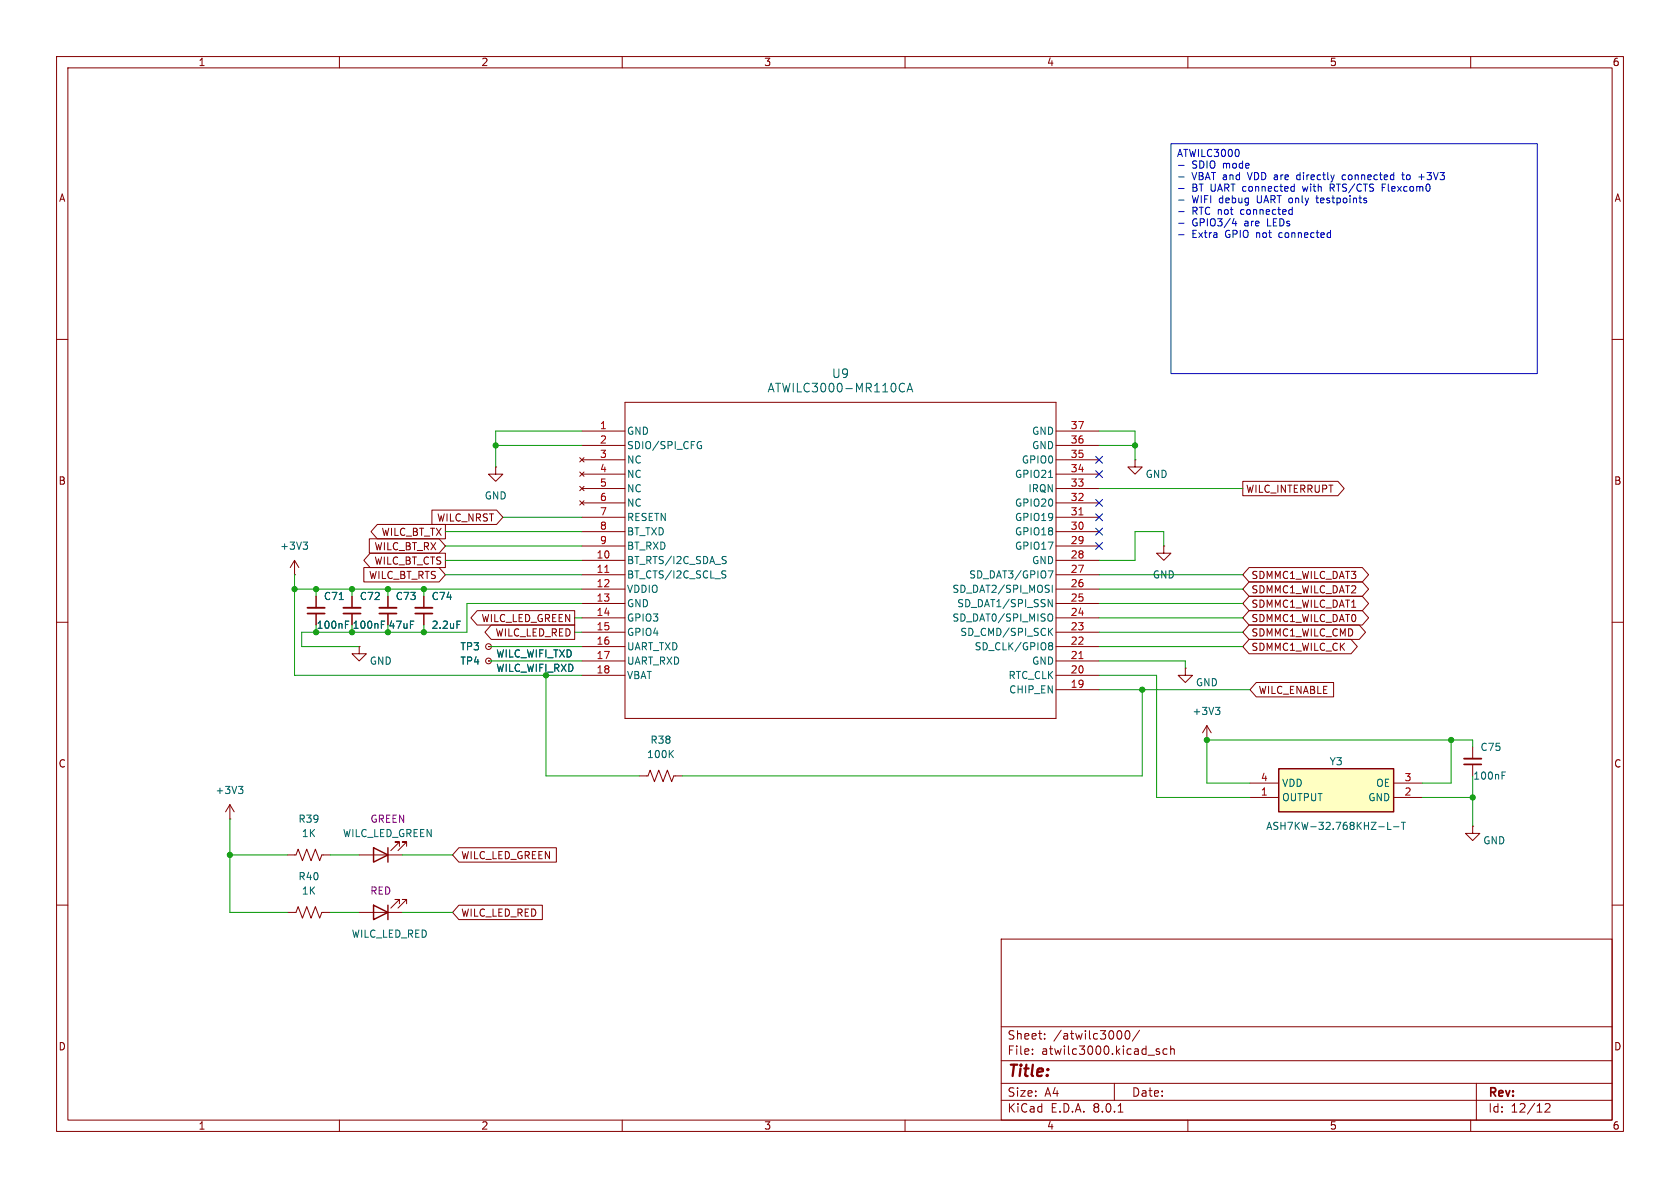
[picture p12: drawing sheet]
(kicad_sch
 (version 20231120)
 (generator "eeschema")
 (generator_version "8.0")
 (paper "A4")
 (lib_symbols
  (symbol "Connector:TestPoint_Small"
   (pin_numbers hide)
   (pin_names
    (offset 0.762) hide) (exclude_from_sim no) (in_bom yes) (on_board yes)
   (property "Reference" "TP" (at 0 3.81 0) (effects (font (size 1.27 1.27))))
   (property "Value" "TestPoint_Small" (at 0 2.032 0) (effects (font (size 1.27 1.27))))
   (property "Footprint" "" (at 5.08 0 0) (effects (font (size 1.27 1.27)) (hide yes)))
   (property "Datasheet" "~" (at 5.08 0 0) (effects (font (size 1.27 1.27)) (hide yes)))
   (property "Description" "test point" (at 0 0 0) (effects (font (size 1.27 1.27)) (hide yes)))
   (symbol "TestPoint_Small_0_1"
    (circle (center 0 0) (radius 0.508) (stroke (width 0) (type default)) (fill (type none))))
   (symbol "TestPoint_Small_1_1"
    (pin passive line (at 0 0 90) (length 0) (name "1" (effects (font (size 1.27 1.27)))) (number "1" (effects (font (size 1.27 1.27)))))))
  (symbol "Device:C_Small"
   (pin_numbers hide)
   (pin_names
    (offset 0.254) hide) (exclude_from_sim no) (in_bom yes) (on_board yes)
   (property "Reference" "C" (at 0.254 1.778 0) (effects (font (size 1.27 1.27)) (justify left)))
   (property "Value" "C_Small" (at 0.254 -2.032 0) (effects (font (size 1.27 1.27)) (justify left)))
   (property "Footprint" "" (at 0 0 0) (effects (font (size 1.27 1.27)) (hide yes)))
   (property "Datasheet" "~" (at 0 0 0) (effects (font (size 1.27 1.27)) (hide yes)))
   (property "Description" "Unpolarized capacitor, small symbol" (at 0 0 0) (effects (font (size 1.27 1.27)) (hide yes)))
   (symbol "C_Small_0_1"
    (polyline (pts (xy -1.524 -0.508) (xy 1.524 -0.508)) (stroke (width 0.3302) (type default)) (fill (type none)))
    (polyline (pts (xy -1.524 0.508) (xy 1.524 0.508)) (stroke (width 0.3048) (type default)) (fill (type none))))
   (symbol "C_Small_1_1"
    (pin passive line (at 0 2.54 270) (length 2.032) (name "~" (effects (font (size 1.27 1.27)))) (number "1" (effects (font (size 1.27 1.27)))))
    (pin passive line (at 0 -2.54 90) (length 2.032) (name "~" (effects (font (size 1.27 1.27)))) (number "2" (effects (font (size 1.27 1.27)))))))
  (symbol "Device:LED"
   (pin_numbers hide)
   (pin_names
    (offset 1.016) hide) (exclude_from_sim no) (in_bom yes) (on_board yes)
   (property "Reference" "D" (at 0 2.54 0) (effects (font (size 1.27 1.27))))
   (property "Value" "LED" (at 0 -2.54 0) (effects (font (size 1.27 1.27))))
   (property "Footprint" "" (at 0 0 0) (effects (font (size 1.27 1.27)) (hide yes)))
   (property "Datasheet" "~" (at 0 0 0) (effects (font (size 1.27 1.27)) (hide yes)))
   (property "Description" "Light emitting diode" (at 0 0 0) (effects (font (size 1.27 1.27)) (hide yes)))
   (symbol "LED_0_1"
    (polyline (pts (xy -1.27 -1.27) (xy -1.27 1.27)) (stroke (width 0.254) (type default)) (fill (type none)))
    (polyline (pts (xy -1.27 0) (xy 1.27 0)) (stroke (width 0) (type default)) (fill (type none)))
    (polyline (pts (xy 1.27 -1.27) (xy 1.27 1.27) (xy -1.27 0) (xy 1.27 -1.27)) (stroke (width 0.254) (type default)) (fill (type none)))
    (polyline (pts (xy -3.048 -0.762) (xy -4.572 -2.286) (xy -3.81 -2.286) (xy -4.572 -2.286) (xy -4.572 -1.524)) (stroke (width 0) (type default)) (fill (type none)))
    (polyline (pts (xy -1.778 -0.762) (xy -3.302 -2.286) (xy -2.54 -2.286) (xy -3.302 -2.286) (xy -3.302 -1.524)) (stroke (width 0) (type default)) (fill (type none))))
   (symbol "LED_1_1"
    (pin passive line (at -3.81 0 0) (length 2.54) (name "K" (effects (font (size 1.27 1.27)))) (number "1" (effects (font (size 1.27 1.27)))))
    (pin passive line (at 3.81 0 180) (length 2.54) (name "A" (effects (font (size 1.27 1.27)))) (number "2" (effects (font (size 1.27 1.27)))))))
  (symbol "Device:R_US"
   (pin_numbers hide)
   (pin_names
    (offset 0)) (exclude_from_sim no) (in_bom yes) (on_board yes)
   (property "Reference" "R" (at 2.54 0 90) (effects (font (size 1.27 1.27))))
   (property "Value" "R_US" (at -2.54 0 90) (effects (font (size 1.27 1.27))))
   (property "Footprint" "" (at 1.016 -0.254 90) (effects (font (size 1.27 1.27)) (hide yes)))
   (property "Datasheet" "~" (at 0 0 0) (effects (font (size 1.27 1.27)) (hide yes)))
   (property "Description" "Resistor, US symbol" (at 0 0 0) (effects (font (size 1.27 1.27)) (hide yes)))
   (symbol "R_US_0_1"
    (polyline (pts (xy 0 -2.286) (xy 0 -2.54)) (stroke (width 0) (type default)) (fill (type none)))
    (polyline (pts (xy 0 2.286) (xy 0 2.54)) (stroke (width 0) (type default)) (fill (type none)))
    (polyline (pts (xy 0 -0.762) (xy 1.016 -1.143) (xy 0 -1.524) (xy -1.016 -1.905) (xy 0 -2.286)) (stroke (width 0) (type default)) (fill (type none)))
    (polyline (pts (xy 0 0.762) (xy 1.016 0.381) (xy 0 0) (xy -1.016 -0.381) (xy 0 -0.762)) (stroke (width 0) (type default)) (fill (type none)))
    (polyline (pts (xy 0 2.286) (xy 1.016 1.905) (xy 0 1.524) (xy -1.016 1.143) (xy 0 0.762)) (stroke (width 0) (type default)) (fill (type none))))
   (symbol "R_US_1_1"
    (pin passive line (at 0 3.81 270) (length 1.27) (name "~" (effects (font (size 1.27 1.27)))) (number "1" (effects (font (size 1.27 1.27)))))
    (pin passive line (at 0 -3.81 90) (length 1.27) (name "~" (effects (font (size 1.27 1.27)))) (number "2" (effects (font (size 1.27 1.27)))))))
  (symbol "GhazanCustom:ASH7KW-32.768KHZ-L-T" (exclude_from_sim no) (in_bom yes) (on_board yes)
   (property "Reference" "Y" (at 26.67 7.62 0) (effects (font (size 1.27 1.27)) (justify left top)))
   (property "Value" "ASH7KW-32.768KHZ-L-T" (at 26.67 5.08 0) (effects (font (size 1.27 1.27)) (justify left top)))
   (property "Footprint" "ASH7KW32768kHzLT" (at 26.67 -94.92 0) (effects (font (size 1.27 1.27)) (justify left top) (hide yes)))
   (property "Datasheet" "https://abracon.com/Oscillators/ASH7KW.pdf" (at 26.67 -194.92 0) (effects (font (size 1.27 1.27)) (justify left top) (hide yes)))
   (property "Description" "32.768 kHz XO (Standard) CMOS Oscillator 1.2V ~ 5.5V Enable/Disable 4-SMD, No Lead" (at 0 0 0) (effects (font (size 1.27 1.27)) (hide yes)))
   (property "Height" "1" (at 26.67 -394.92 0) (effects (font (size 1.27 1.27)) (justify left top) (hide yes)))
   (property "Mouser Part Number" "815-ASH7KW-32.7-L-T" (at 26.67 -494.92 0) (effects (font (size 1.27 1.27)) (justify left top) (hide yes)))
   (property "Mouser Price/Stock" "https://www.mouser.co.uk/ProductDetail/ABRACON/ASH7KW-32.768KHZ-L-T?qs=e%252B%2FO%2F8SVGoJoiTOjzOjFmg%3D%3D" (at 26.67 -594.92 0) (effects (font (size 1.27 1.27)) (justify left top) (hide yes)))
   (property "Manufacturer_Name" "ABRACON" (at 26.67 -694.92 0) (effects (font (size 1.27 1.27)) (justify left top) (hide yes)))
   (property "Manufacturer_Part_Number" "ASH7KW-32.768KHZ-L-T" (at 26.67 -794.92 0) (effects (font (size 1.27 1.27)) (justify left top) (hide yes)))
   (symbol "ASH7KW-32.768KHZ-L-T_1_1"
    (rectangle (start 5.08 2.54) (end 25.4 -5.08) (stroke (width 0.254) (type default)) (fill (type background)))
    (pin passive line (at 0 -2.54 0) (length 5.08) (name "OUTPUT" (effects (font (size 1.27 1.27)))) (number "1" (effects (font (size 1.27 1.27)))))
    (pin passive line (at 30.48 -2.54 180) (length 5.08) (name "GND" (effects (font (size 1.27 1.27)))) (number "2" (effects (font (size 1.27 1.27)))))
    (pin passive line (at 30.48 0 180) (length 5.08) (name "OE" (effects (font (size 1.27 1.27)))) (number "3" (effects (font (size 1.27 1.27)))))
    (pin passive line (at 0 0 0) (length 5.08) (name "VDD" (effects (font (size 1.27 1.27)))) (number "4" (effects (font (size 1.27 1.27)))))))
  (symbol "GhazanCustom:ATWILC3000-MR110CA"
   (pin_names
    (offset 0.254)) (exclude_from_sim no) (in_bom yes) (on_board yes)
   (property "Reference" "U" (at 45.72 10.16 0) (effects (font (size 1.524 1.524))))
   (property "Value" "ATWILC3000-MR110CA" (at 45.72 7.62 0) (effects (font (size 1.524 1.524))))
   (property "Footprint" "GhazanCustom:ATWILC3000-MR110CA_MCH" (at 0 0 0) (effects (font (size 1.27 1.27)
    (italic yes)) (hide yes)))
   (property "Datasheet" "ATWILC3000-MR110CA" (at 0 0 0) (effects (font (size 1.27 1.27)
    (italic yes)) (hide yes)))
   (property "Description" "" (at 0 0 0) (effects (font (size 1.27 1.27)) (hide yes)))
   (symbol "ATWILC3000-MR110CA_0_1"
    (polyline (pts (xy 7.62 -50.8) (xy 83.82 -50.8)) (stroke (width 0.127) (type default)) (fill (type none)))
    (polyline (pts (xy 7.62 5.08) (xy 7.62 -50.8)) (stroke (width 0.127) (type default)) (fill (type none)))
    (polyline (pts (xy 83.82 -50.8) (xy 83.82 5.08)) (stroke (width 0.127) (type default)) (fill (type none)))
    (polyline (pts (xy 83.82 5.08) (xy 7.62 5.08)) (stroke (width 0.127) (type default)) (fill (type none)))
    (pin power_in line (at 0 0 0) (length 7.62) (name "GND" (effects (font (size 1.27 1.27)))) (number "1" (effects (font (size 1.27 1.27)))))
    (pin bidirectional line (at 0 -22.86 0) (length 7.62) (name "BT_RTS/I2C_SDA_S" (effects (font (size 1.27 1.27)))) (number "10" (effects (font (size 1.27 1.27)))))
    (pin bidirectional line (at 0 -25.4 0) (length 7.62) (name "BT_CTS/I2C_SCL_S" (effects (font (size 1.27 1.27)))) (number "11" (effects (font (size 1.27 1.27)))))
    (pin power_in line (at 0 -27.94 0) (length 7.62) (name "VDDIO" (effects (font (size 1.27 1.27)))) (number "12" (effects (font (size 1.27 1.27)))))
    (pin power_in line (at 0 -30.48 0) (length 7.62) (name "GND" (effects (font (size 1.27 1.27)))) (number "13" (effects (font (size 1.27 1.27)))))
    (pin bidirectional line (at 0 -33.02 0) (length 7.62) (name "GPIO3" (effects (font (size 1.27 1.27)))) (number "14" (effects (font (size 1.27 1.27)))))
    (pin bidirectional line (at 0 -35.56 0) (length 7.62) (name "GPIO4" (effects (font (size 1.27 1.27)))) (number "15" (effects (font (size 1.27 1.27)))))
    (pin bidirectional line (at 0 -38.1 0) (length 7.62) (name "UART_TXD" (effects (font (size 1.27 1.27)))) (number "16" (effects (font (size 1.27 1.27)))))
    (pin bidirectional line (at 0 -40.64 0) (length 7.62) (name "UART_RXD" (effects (font (size 1.27 1.27)))) (number "17" (effects (font (size 1.27 1.27)))))
    (pin power_in line (at 0 -43.18 0) (length 7.62) (name "VBAT" (effects (font (size 1.27 1.27)))) (number "18" (effects (font (size 1.27 1.27)))))
    (pin input line (at 91.44 -45.72 180) (length 7.62) (name "CHIP_EN" (effects (font (size 1.27 1.27)))) (number "19" (effects (font (size 1.27 1.27)))))
    (pin input line (at 0 -2.54 0) (length 7.62) (name "SDIO/SPI_CFG" (effects (font (size 1.27 1.27)))) (number "2" (effects (font (size 1.27 1.27)))))
    (pin input line (at 91.44 -43.18 180) (length 7.62) (name "RTC_CLK" (effects (font (size 1.27 1.27)))) (number "20" (effects (font (size 1.27 1.27)))))
    (pin power_in line (at 91.44 -40.64 180) (length 7.62) (name "GND" (effects (font (size 1.27 1.27)))) (number "21" (effects (font (size 1.27 1.27)))))
    (pin bidirectional line (at 91.44 -38.1 180) (length 7.62) (name "SD_CLK/GPIO8" (effects (font (size 1.27 1.27)))) (number "22" (effects (font (size 1.27 1.27)))))
    (pin bidirectional line (at 91.44 -35.56 180) (length 7.62) (name "SD_CMD/SPI_SCK" (effects (font (size 1.27 1.27)))) (number "23" (effects (font (size 1.27 1.27)))))
    (pin bidirectional line (at 91.44 -33.02 180) (length 7.62) (name "SD_DAT0/SPI_MISO" (effects (font (size 1.27 1.27)))) (number "24" (effects (font (size 1.27 1.27)))))
    (pin bidirectional line (at 91.44 -30.48 180) (length 7.62) (name "SD_DAT1/SPI_SSN" (effects (font (size 1.27 1.27)))) (number "25" (effects (font (size 1.27 1.27)))))
    (pin bidirectional line (at 91.44 -27.94 180) (length 7.62) (name "SD_DAT2/SPI_MOSI" (effects (font (size 1.27 1.27)))) (number "26" (effects (font (size 1.27 1.27)))))
    (pin bidirectional line (at 91.44 -25.4 180) (length 7.62) (name "SD_DAT3/GPIO7" (effects (font (size 1.27 1.27)))) (number "27" (effects (font (size 1.27 1.27)))))
    (pin power_in line (at 91.44 -22.86 180) (length 7.62) (name "GND" (effects (font (size 1.27 1.27)))) (number "28" (effects (font (size 1.27 1.27)))))
    (pin bidirectional line (at 91.44 -20.32 180) (length 7.62) (name "GPIO17" (effects (font (size 1.27 1.27)))) (number "29" (effects (font (size 1.27 1.27)))))
    (pin no_connect line (at 0 -5.08 0) (length 7.62) (name "NC" (effects (font (size 1.27 1.27)))) (number "3" (effects (font (size 1.27 1.27)))))
    (pin bidirectional line (at 91.44 -17.78 180) (length 7.62) (name "GPIO18" (effects (font (size 1.27 1.27)))) (number "30" (effects (font (size 1.27 1.27)))))
    (pin bidirectional line (at 91.44 -15.24 180) (length 7.62) (name "GPIO19" (effects (font (size 1.27 1.27)))) (number "31" (effects (font (size 1.27 1.27)))))
    (pin bidirectional line (at 91.44 -12.7 180) (length 7.62) (name "GPIO20" (effects (font (size 1.27 1.27)))) (number "32" (effects (font (size 1.27 1.27)))))
    (pin output line (at 91.44 -10.16 180) (length 7.62) (name "IRQN" (effects (font (size 1.27 1.27)))) (number "33" (effects (font (size 1.27 1.27)))))
    (pin bidirectional line (at 91.44 -7.62 180) (length 7.62) (name "GPIO21" (effects (font (size 1.27 1.27)))) (number "34" (effects (font (size 1.27 1.27)))))
    (pin bidirectional line (at 91.44 -5.08 180) (length 7.62) (name "GPIO0" (effects (font (size 1.27 1.27)))) (number "35" (effects (font (size 1.27 1.27)))))
    (pin power_in line (at 91.44 -2.54 180) (length 7.62) (name "GND" (effects (font (size 1.27 1.27)))) (number "36" (effects (font (size 1.27 1.27)))))
    (pin power_in line (at 91.44 0 180) (length 7.62) (name "GND" (effects (font (size 1.27 1.27)))) (number "37" (effects (font (size 1.27 1.27)))))
    (pin no_connect line (at 0 -7.62 0) (length 7.62) (name "NC" (effects (font (size 1.27 1.27)))) (number "4" (effects (font (size 1.27 1.27)))))
    (pin no_connect line (at 0 -10.16 0) (length 7.62) (name "NC" (effects (font (size 1.27 1.27)))) (number "5" (effects (font (size 1.27 1.27)))))
    (pin no_connect line (at 0 -12.7 0) (length 7.62) (name "NC" (effects (font (size 1.27 1.27)))) (number "6" (effects (font (size 1.27 1.27)))))
    (pin input line (at 0 -15.24 0) (length 7.62) (name "RESETN" (effects (font (size 1.27 1.27)))) (number "7" (effects (font (size 1.27 1.27)))))
    (pin bidirectional line (at 0 -17.78 0) (length 7.62) (name "BT_TXD" (effects (font (size 1.27 1.27)))) (number "8" (effects (font (size 1.27 1.27)))))
    (pin bidirectional line (at 0 -20.32 0) (length 7.62) (name "BT_RXD" (effects (font (size 1.27 1.27)))) (number "9" (effects (font (size 1.27 1.27)))))))
  (symbol "power:+3V3"
   (power)
   (pin_numbers hide)
   (pin_names
    (offset 0) hide) (exclude_from_sim no) (in_bom yes) (on_board yes)
   (property "Reference" "#PWR" (at 0 -3.81 0) (effects (font (size 1.27 1.27)) (hide yes)))
   (property "Value" "+3V3" (at 0 3.556 0) (effects (font (size 1.27 1.27))))
   (property "Footprint" "" (at 0 0 0) (effects (font (size 1.27 1.27)) (hide yes)))
   (property "Datasheet" "" (at 0 0 0) (effects (font (size 1.27 1.27)) (hide yes)))
   (property "Description" "Power symbol creates a global label with name \"+3V3\"" (at 0 0 0) (effects (font (size 1.27 1.27)) (hide yes)))
   (symbol "+3V3_0_1"
    (polyline (pts (xy -0.762 1.27) (xy 0 2.54)) (stroke (width 0) (type default)) (fill (type none)))
    (polyline (pts (xy 0 0) (xy 0 2.54)) (stroke (width 0) (type default)) (fill (type none)))
    (polyline (pts (xy 0 2.54) (xy 0.762 1.27)) (stroke (width 0) (type default)) (fill (type none))))
   (symbol "+3V3_1_1"
    (pin power_in line (at 0 0 90) (length 0) (name "~" (effects (font (size 1.27 1.27)))) (number "1" (effects (font (size 1.27 1.27)))))))
  (symbol "power:GND"
   (power)
   (pin_numbers hide)
   (pin_names
    (offset 0) hide) (exclude_from_sim no) (in_bom yes) (on_board yes)
   (property "Reference" "#PWR" (at 0 -6.35 0) (effects (font (size 1.27 1.27)) (hide yes)))
   (property "Value" "GND" (at 0 -3.81 0) (effects (font (size 1.27 1.27))))
   (property "Footprint" "" (at 0 0 0) (effects (font (size 1.27 1.27)) (hide yes)))
   (property "Datasheet" "" (at 0 0 0) (effects (font (size 1.27 1.27)) (hide yes)))
   (property "Description" "Power symbol creates a global label with name \"GND\" , ground" (at 0 0 0) (effects (font (size 1.27 1.27)) (hide yes)))
   (symbol "GND_0_1"
    (polyline (pts (xy 0 0) (xy 0 -1.27) (xy 1.27 -1.27) (xy 0 -2.54) (xy -1.27 -1.27) (xy 0 -1.27)) (stroke (width 0) (type default)) (fill (type none))))
   (symbol "GND_1_1"
    (pin power_in line (at 0 0 270) (length 0) (name "~" (effects (font (size 1.27 1.27)))) (number "1" (effects (font (size 1.27 1.27))))))))
 (junction
  (at 201.93 121.92)
  (diameter 0)
  (color 0 0 0 0))
 (junction
  (at 87.63 78.74)
  (diameter 0)
  (color 0 0 0 0))
 (junction
  (at 52.07 104.14)
  (diameter 0)
  (color 0 0 0 0))
 (junction
  (at 74.93 104.14)
  (diameter 0)
  (color 0 0 0 0))
 (junction
  (at 260.35 140.97)
  (diameter 0)
  (color 0 0 0 0))
 (junction
  (at 62.23 104.14)
  (diameter 0)
  (color 0 0 0 0))
 (junction
  (at 200.66 78.74)
  (diameter 0)
  (color 0 0 0 0))
 (junction
  (at 74.93 111.76)
  (diameter 0)
  (color 0 0 0 0))
 (junction
  (at 213.36 130.81)
  (diameter 0)
  (color 0 0 0 0))
 (junction
  (at 55.88 111.76)
  (diameter 0)
  (color 0 0 0 0))
 (junction
  (at 62.23 111.76)
  (diameter 0)
  (color 0 0 0 0))
 (junction
  (at 55.88 104.14)
  (diameter 0)
  (color 0 0 0 0))
 (junction
  (at 96.52 119.38)
  (diameter 0)
  (color 0 0 0 0))
 (junction
  (at 40.64 151.13)
  (diameter 0)
  (color 0 0 0 0))
 (junction
  (at 256.54 130.81)
  (diameter 0)
  (color 0 0 0 0))
 (junction
  (at 68.58 104.14)
  (diameter 0)
  (color 0 0 0 0))
 (junction
  (at 68.58 111.76)
  (diameter 0)
  (color 0 0 0 0))
 (no_connect
  (at 194.31 88.9))
 (no_connect
  (at 194.31 96.52))
 (no_connect
  (at 194.31 93.98))
 (no_connect
  (at 194.31 81.28))
 (no_connect
  (at 194.31 91.44))
 (no_connect
  (at 194.31 83.82))
 (wire
  (pts (xy 101.6 109.22) (xy 102.87 109.22))
  (stroke (width 0) (type default)))
 (wire
  (pts (xy 74.93 111.76) (xy 68.58 111.76))
  (stroke (width 0) (type default)))
 (wire
  (pts (xy 96.52 137.16) (xy 96.52 119.38))
  (stroke (width 0) (type default)))
 (wire
  (pts (xy 68.58 104.14) (xy 74.93 104.14))
  (stroke (width 0) (type default)))
 (wire
  (pts (xy 120.65 137.16) (xy 201.93 137.16))
  (stroke (width 0) (type default)))
 (wire
  (pts (xy 52.07 104.14) (xy 55.88 104.14))
  (stroke (width 0) (type default)))
 (wire
  (pts (xy 62.23 110.49) (xy 62.23 111.76))
  (stroke (width 0) (type default)))
 (wire
  (pts (xy 200.66 99.06) (xy 194.31 99.06))
  (stroke (width 0) (type default)))
 (wire
  (pts (xy 251.46 138.43) (xy 256.54 138.43))
  (stroke (width 0) (type default)))
 (wire
  (pts (xy 86.36 116.84) (xy 102.87 116.84))
  (stroke (width 0) (type default)))
 (wire
  (pts (xy 260.35 130.81) (xy 256.54 130.81))
  (stroke (width 0) (type default)))
 (wire
  (pts (xy 55.88 111.76) (xy 53.34 111.76))
  (stroke (width 0) (type default)))
 (wire
  (pts (xy 194.31 116.84) (xy 209.55 116.84))
  (stroke (width 0) (type default)))
 (wire
  (pts (xy 55.88 110.49) (xy 55.88 111.76))
  (stroke (width 0) (type default)))
 (wire
  (pts (xy 53.34 114.3) (xy 63.5 114.3))
  (stroke (width 0) (type default)))
 (wire
  (pts (xy 62.23 104.14) (xy 62.23 105.41))
  (stroke (width 0) (type default)))
 (wire
  (pts (xy 200.66 76.2) (xy 200.66 78.74))
  (stroke (width 0) (type default)))
 (wire
  (pts (xy 88.9 91.44) (xy 102.87 91.44))
  (stroke (width 0) (type default)))
 (wire
  (pts (xy 82.55 111.76) (xy 74.93 111.76))
  (stroke (width 0) (type default)))
 (wire
  (pts (xy 194.31 121.92) (xy 201.93 121.92))
  (stroke (width 0) (type default)))
 (wire
  (pts (xy 220.98 140.97) (xy 204.47 140.97))
  (stroke (width 0) (type default)))
 (wire
  (pts (xy 101.6 111.76) (xy 102.87 111.76))
  (stroke (width 0) (type default)))
 (wire
  (pts (xy 62.23 111.76) (xy 55.88 111.76))
  (stroke (width 0) (type default)))
 (wire
  (pts (xy 102.87 119.38) (xy 96.52 119.38))
  (stroke (width 0) (type default)))
 (wire
  (pts (xy 194.31 76.2) (xy 200.66 76.2))
  (stroke (width 0) (type default)))
 (wire
  (pts (xy 40.64 161.29) (xy 40.64 151.13))
  (stroke (width 0) (type default)))
 (wire
  (pts (xy 53.34 111.76) (xy 53.34 114.3))
  (stroke (width 0) (type default)))
 (wire
  (pts (xy 194.31 106.68) (xy 219.71 106.68))
  (stroke (width 0) (type default)))
 (wire
  (pts (xy 194.31 109.22) (xy 219.71 109.22))
  (stroke (width 0) (type default)))
 (wire
  (pts (xy 40.64 151.13) (xy 50.8 151.13))
  (stroke (width 0) (type default)))
 (wire
  (pts (xy 213.36 130.81) (xy 213.36 138.43))
  (stroke (width 0) (type default)))
 (wire
  (pts (xy 40.64 151.13) (xy 40.64 144.78))
  (stroke (width 0) (type default)))
 (wire
  (pts (xy 87.63 78.74) (xy 87.63 82.55))
  (stroke (width 0) (type default)))
 (wire
  (pts (xy 78.74 93.98) (xy 102.87 93.98))
  (stroke (width 0) (type default)))
 (wire
  (pts (xy 55.88 104.14) (xy 55.88 105.41))
  (stroke (width 0) (type default)))
 (wire
  (pts (xy 78.74 101.6) (xy 102.87 101.6))
  (stroke (width 0) (type default)))
 (wire
  (pts (xy 58.42 161.29) (xy 63.5 161.29))
  (stroke (width 0) (type default)))
 (wire
  (pts (xy 260.35 140.97) (xy 260.35 146.05))
  (stroke (width 0) (type default)))
 (wire
  (pts (xy 68.58 111.76) (xy 62.23 111.76))
  (stroke (width 0) (type default)))
 (wire
  (pts (xy 58.42 151.13) (xy 63.5 151.13))
  (stroke (width 0) (type default)))
 (wire
  (pts (xy 204.47 119.38) (xy 194.31 119.38))
  (stroke (width 0) (type default)))
 (wire
  (pts (xy 200.66 78.74) (xy 200.66 81.28))
  (stroke (width 0) (type default)))
 (wire
  (pts (xy 52.07 119.38) (xy 52.07 104.14))
  (stroke (width 0) (type default)))
 (wire
  (pts (xy 82.55 106.68) (xy 82.55 111.76))
  (stroke (width 0) (type default)))
 (wire
  (pts (xy 87.63 78.74) (xy 102.87 78.74))
  (stroke (width 0) (type default)))
 (wire
  (pts (xy 113.03 137.16) (xy 96.52 137.16))
  (stroke (width 0) (type default)))
 (wire
  (pts (xy 256.54 138.43) (xy 256.54 130.81))
  (stroke (width 0) (type default)))
 (wire
  (pts (xy 209.55 116.84) (xy 209.55 118.11))
  (stroke (width 0) (type default)))
 (wire
  (pts (xy 260.35 137.16) (xy 260.35 140.97))
  (stroke (width 0) (type default)))
 (wire
  (pts (xy 52.07 104.14) (xy 52.07 101.6))
  (stroke (width 0) (type default)))
 (wire
  (pts (xy 201.93 137.16) (xy 201.93 121.92))
  (stroke (width 0) (type default)))
 (wire
  (pts (xy 194.31 86.36) (xy 219.71 86.36))
  (stroke (width 0) (type default)))
 (wire
  (pts (xy 260.35 132.08) (xy 260.35 130.81))
  (stroke (width 0) (type default)))
 (wire
  (pts (xy 71.12 151.13) (xy 80.01 151.13))
  (stroke (width 0) (type default)))
 (wire
  (pts (xy 74.93 110.49) (xy 74.93 111.76))
  (stroke (width 0) (type default)))
 (wire
  (pts (xy 62.23 104.14) (xy 68.58 104.14))
  (stroke (width 0) (type default)))
 (wire
  (pts (xy 86.36 114.3) (xy 102.87 114.3))
  (stroke (width 0) (type default)))
 (wire
  (pts (xy 74.93 104.14) (xy 102.87 104.14))
  (stroke (width 0) (type default)))
 (wire
  (pts (xy 78.74 99.06) (xy 102.87 99.06))
  (stroke (width 0) (type default)))
 (wire
  (pts (xy 251.46 140.97) (xy 260.35 140.97))
  (stroke (width 0) (type default)))
 (wire
  (pts (xy 74.93 104.14) (xy 74.93 105.41))
  (stroke (width 0) (type default)))
 (wire
  (pts (xy 194.31 78.74) (xy 200.66 78.74))
  (stroke (width 0) (type default)))
 (wire
  (pts (xy 194.31 114.3) (xy 219.71 114.3))
  (stroke (width 0) (type default)))
 (wire
  (pts (xy 50.8 161.29) (xy 40.64 161.29))
  (stroke (width 0) (type default)))
 (wire
  (pts (xy 68.58 110.49) (xy 68.58 111.76))
  (stroke (width 0) (type default)))
 (wire
  (pts (xy 71.12 161.29) (xy 80.01 161.29))
  (stroke (width 0) (type default)))
 (wire
  (pts (xy 205.74 93.98) (xy 200.66 93.98))
  (stroke (width 0) (type default)))
 (wire
  (pts (xy 78.74 96.52) (xy 102.87 96.52))
  (stroke (width 0) (type default)))
 (wire
  (pts (xy 194.31 101.6) (xy 219.71 101.6))
  (stroke (width 0) (type default)))
 (wire
  (pts (xy 102.87 76.2) (xy 87.63 76.2))
  (stroke (width 0) (type default)))
 (wire
  (pts (xy 102.87 106.68) (xy 82.55 106.68))
  (stroke (width 0) (type default)))
 (wire
  (pts (xy 68.58 104.14) (xy 68.58 105.41))
  (stroke (width 0) (type default)))
 (wire
  (pts (xy 200.66 93.98) (xy 200.66 99.06))
  (stroke (width 0) (type default)))
 (wire
  (pts (xy 194.31 111.76) (xy 219.71 111.76))
  (stroke (width 0) (type default)))
 (wire
  (pts (xy 96.52 119.38) (xy 52.07 119.38))
  (stroke (width 0) (type default)))
 (wire
  (pts (xy 201.93 121.92) (xy 220.98 121.92))
  (stroke (width 0) (type default)))
 (wire
  (pts (xy 204.47 140.97) (xy 204.47 119.38))
  (stroke (width 0) (type default)))
 (wire
  (pts (xy 194.31 104.14) (xy 219.71 104.14))
  (stroke (width 0) (type default)))
 (wire
  (pts (xy 205.74 96.52) (xy 205.74 93.98))
  (stroke (width 0) (type default)))
 (wire
  (pts (xy 256.54 130.81) (xy 213.36 130.81))
  (stroke (width 0) (type default)))
 (wire
  (pts (xy 213.36 138.43) (xy 220.98 138.43))
  (stroke (width 0) (type default)))
 (wire
  (pts (xy 87.63 76.2) (xy 87.63 78.74))
  (stroke (width 0) (type default)))
 (wire
  (pts (xy 55.88 104.14) (xy 62.23 104.14))
  (stroke (width 0) (type default)))
 (text_box "ATWILC3000\n- SDIO mode\n- VBAT and VDD are directly connected to +3V3\n- BT UART connected with RTS/CTS Flexcom0\n- WIFI debug UART only testpoints\n- RTC not connected\n- GPIO3/4 are LEDs\n- Extra GPIO not connected"
  (exclude_from_sim no)
  (at 207.01 25.4 0)
  (size 64.77 40.64)
  (stroke (width 0) (type default))
  (fill (type none))
  (effects (font (size 1.27 1.27)) (justify left top)))
 (global_label "WILC_BT_CTS"
  (shape output)
  (at 78.74 99.06 180)
  (fields_autoplaced yes)
  (effects (font (size 1.27 1.27)) (justify right))
  (property "Intersheetrefs" "${INTERSHEET_REFS}" (at 63.7806 99.06 0) (effects (font (size 1.27 1.27)) (justify right) (hide yes))))
 (global_label "WILC_BT_RX"
  (shape input)
  (at 78.74 96.52 180)
  (fields_autoplaced yes)
  (effects (font (size 1.27 1.27)) (justify right))
  (property "Intersheetrefs" "${INTERSHEET_REFS}" (at 64.7482 96.52 0) (effects (font (size 1.27 1.27)) (justify right) (hide yes))))
 (global_label "WILC_LED_RED"
  (shape input)
  (at 80.01 161.29 0)
  (fields_autoplaced yes)
  (effects (font (size 1.27 1.27)) (justify left))
  (property "Intersheetrefs" "${INTERSHEET_REFS}" (at 96.4208 161.29 0) (effects (font (size 1.27 1.27)) (justify left) (hide yes))))
 (global_label "WILC_BT_TX"
  (shape output)
  (at 78.74 93.98 180)
  (fields_autoplaced yes)
  (effects (font (size 1.27 1.27)) (justify right))
  (property "Intersheetrefs" "${INTERSHEET_REFS}" (at 65.0506 93.98 0) (effects (font (size 1.27 1.27)) (justify right) (hide yes))))
 (global_label "WILC_BT_RTS"
  (shape input)
  (at 78.74 101.6 180)
  (fields_autoplaced yes)
  (effects (font (size 1.27 1.27)) (justify right))
  (property "Intersheetrefs" "${INTERSHEET_REFS}" (at 63.7806 101.6 0) (effects (font (size 1.27 1.27)) (justify right) (hide yes))))
 (global_label "WILC_INTERRUPT"
  (shape output)
  (at 219.71 86.36 0)
  (fields_autoplaced yes)
  (effects (font (size 1.27 1.27)) (justify left))
  (property "Intersheetrefs" "${INTERSHEET_REFS}" (at 238.1771 86.36 0) (effects (font (size 1.27 1.27)) (justify left) (hide yes))))
 (global_label "SDMMC1_WILC_CK"
  (shape bidirectional)
  (at 219.71 114.3 0)
  (fields_autoplaced yes)
  (effects (font (size 1.27 1.27)) (justify left))
  (property "Intersheetrefs" "${INTERSHEET_REFS}" (at 240.4978 114.3 0) (effects (font (size 1.27 1.27)) (justify left) (hide yes))))
 (global_label "SDMMC1_WILC_DAT3"
  (shape bidirectional)
  (at 219.71 101.6 0)
  (fields_autoplaced yes)
  (effects (font (size 1.27 1.27)) (justify left))
  (property "Intersheetrefs" "${INTERSHEET_REFS}" (at 242.4935 101.6 0) (effects (font (size 1.27 1.27)) (justify left) (hide yes))))
 (global_label "WILC_LED_RED"
  (shape output)
  (at 101.6 111.76 180)
  (fields_autoplaced yes)
  (effects (font (size 1.27 1.27)) (justify right))
  (property "Intersheetrefs" "${INTERSHEET_REFS}" (at 85.1892 111.76 0) (effects (font (size 1.27 1.27)) (justify right) (hide yes))))
 (global_label "WILC_LED_GREEN"
  (shape input)
  (at 80.01 151.13 0)
  (fields_autoplaced yes)
  (effects (font (size 1.27 1.27)) (justify left))
  (property "Intersheetrefs" "${INTERSHEET_REFS}" (at 98.9003 151.13 0) (effects (font (size 1.27 1.27)) (justify left) (hide yes))))
 (global_label "SDMMC1_WILC_DAT1"
  (shape bidirectional)
  (at 219.71 106.68 0)
  (fields_autoplaced yes)
  (effects (font (size 1.27 1.27)) (justify left))
  (property "Intersheetrefs" "${INTERSHEET_REFS}" (at 242.4935 106.68 0) (effects (font (size 1.27 1.27)) (justify left) (hide yes))))
 (global_label "WILC_NRST"
  (shape input)
  (at 88.9 91.44 180)
  (fields_autoplaced yes)
  (effects (font (size 1.27 1.27)) (justify right))
  (property "Intersheetrefs" "${INTERSHEET_REFS}" (at 75.8153 91.44 0) (effects (font (size 1.27 1.27)) (justify right) (hide yes))))
 (global_label "WILC_LED_GREEN"
  (shape output)
  (at 101.6 109.22 180)
  (fields_autoplaced yes)
  (effects (font (size 1.27 1.27)) (justify right))
  (property "Intersheetrefs" "${INTERSHEET_REFS}" (at 82.7097 109.22 0) (effects (font (size 1.27 1.27)) (justify right) (hide yes))))
 (global_label "SDMMC1_WILC_CMD"
  (shape bidirectional)
  (at 219.71 111.76 0)
  (fields_autoplaced yes)
  (effects (font (size 1.27 1.27)) (justify left))
  (property "Intersheetrefs" "${INTERSHEET_REFS}" (at 241.9492 111.76 0) (effects (font (size 1.27 1.27)) (justify left) (hide yes))))
 (global_label "WILC_ENABLE"
  (shape input)
  (at 220.98 121.92 0)
  (fields_autoplaced yes)
  (effects (font (size 1.27 1.27)) (justify left))
  (property "Intersheetrefs" "${INTERSHEET_REFS}" (at 236.3023 121.92 0) (effects (font (size 1.27 1.27)) (justify left) (hide yes))))
 (global_label "SDMMC1_WILC_DAT2"
  (shape bidirectional)
  (at 219.71 104.14 0)
  (fields_autoplaced yes)
  (effects (font (size 1.27 1.27)) (justify left))
  (property "Intersheetrefs" "${INTERSHEET_REFS}" (at 242.4935 104.14 0) (effects (font (size 1.27 1.27)) (justify left) (hide yes))))
 (global_label "SDMMC1_WILC_DAT0"
  (shape bidirectional)
  (at 219.71 109.22 0)
  (fields_autoplaced yes)
  (effects (font (size 1.27 1.27)) (justify left))
  (property "Intersheetrefs" "${INTERSHEET_REFS}" (at 242.4935 109.22 0) (effects (font (size 1.27 1.27)) (justify left) (hide yes))))
 (symbol
  (lib_id "GhazanCustom:ASH7KW-32.768KHZ-L-T")
  (at 220.98 138.43 0)
  (unit 1)
  (exclude_from_sim no)
  (in_bom yes)
  (on_board yes)
  (dnp no)
  (property "Reference" "Y3" (at 236.22 134.62 0) (effects (font (size 1.27 1.27))))
  (property "Value" "ASH7KW-32.768KHZ-L-T" (at 236.22 146.05 0) (effects (font (size 1.27 1.27))))
  (property "Footprint" "ASH7KW32768kHzLT" (at 247.65 233.35 0) (effects (font (size 1.27 1.27)) (justify left top) (hide yes)))
  (property "Datasheet" "https://abracon.com/Oscillators/ASH7KW.pdf" (at 247.65 333.35 0) (effects (font (size 1.27 1.27)) (justify left top) (hide yes)))
  (property "Description" "32.768 kHz XO (Standard) CMOS Oscillator 1.2V ~ 5.5V Enable/Disable 4-SMD, No Lead" (at 220.98 138.43 0) (effects (font (size 1.27 1.27)) (hide yes)))
  (property "Height" "1" (at 247.65 533.35 0) (effects (font (size 1.27 1.27)) (justify left top) (hide yes)))
  (property "Mouser Part Number" "815-ASH7KW-32.7-L-T" (at 247.65 633.35 0) (effects (font (size 1.27 1.27)) (justify left top) (hide yes)))
  (property "Mouser Price/Stock" "https://www.mouser.co.uk/ProductDetail/ABRACON/ASH7KW-32.768KHZ-L-T?qs=e%252B%2FO%2F8SVGoJoiTOjzOjFmg%3D%3D" (at 247.65 733.35 0) (effects (font (size 1.27 1.27)) (justify left top) (hide yes)))
  (property "Manufacturer_Name" "ABRACON" (at 247.65 833.35 0) (effects (font (size 1.27 1.27)) (justify left top) (hide yes)))
  (property "Manufacturer_Part_Number" "ASH7KW-32.768KHZ-L-T" (at 247.65 933.35 0) (effects (font (size 1.27 1.27)) (justify left top) (hide yes)))
  (pin "3")
  (pin "4")
  (pin "1")
  (pin "2"))
 (symbol
  (lib_id "power:GND")
  (at 260.35 146.05 0)
  (unit 1)
  (exclude_from_sim no)
  (in_bom yes)
  (on_board yes)
  (dnp no)
  (property "Reference" "#PWR092" (at 260.35 152.4 0) (effects (font (size 1.27 1.27)) (hide yes)))
  (property "Value" "GND" (at 264.16 148.59 0) (effects (font (size 1.27 1.27))))
  (property "Footprint" "" (at 260.35 146.05 0) (effects (font (size 1.27 1.27)) (hide yes)))
  (property "Datasheet" "" (at 260.35 146.05 0) (effects (font (size 1.27 1.27)) (hide yes)))
  (property "Description" "Power symbol creates a global label with name \"GND\" , ground" (at 260.35 146.05 0) (effects (font (size 1.27 1.27)) (hide yes)))
  (pin "1"))
 (symbol
  (lib_id "Device:C_Small")
  (at 74.93 107.95 180)
  (unit 1)
  (exclude_from_sim no)
  (in_bom yes)
  (on_board yes)
  (dnp no)
  (property "Reference" "C74" (at 76.2 105.41 0) (effects (font (size 1.27 1.27)) (justify right)))
  (property "Value" "2.2uF" (at 76.2 110.49 0) (effects (font (size 1.27 1.27)) (justify right)))
  (property "Footprint" "Capacitor_SMD:C_0805_2012Metric" (at 74.93 107.95 0) (effects (font (size 1.27 1.27)) (hide yes)))
  (property "Datasheet" "~" (at 74.93 107.95 0) (effects (font (size 1.27 1.27)) (hide yes)))
  (property "Description" "Unpolarized capacitor, small symbol" (at 74.93 107.95 0) (effects (font (size 1.27 1.27)) (hide yes)))
  (pin "1")
  (pin "2"))
 (symbol
  (lib_id "Device:C_Small")
  (at 68.58 107.95 180)
  (unit 1)
  (exclude_from_sim no)
  (in_bom yes)
  (on_board yes)
  (dnp no)
  (property "Reference" "C73" (at 69.85 105.41 0) (effects (font (size 1.27 1.27)) (justify right)))
  (property "Value" "47uF" (at 68.58 110.49 0) (effects (font (size 1.27 1.27)) (justify right)))
  (property "Footprint" "Capacitor_SMD:C_0805_2012Metric" (at 68.58 107.95 0) (effects (font (size 1.27 1.27)) (hide yes)))
  (property "Datasheet" "~" (at 68.58 107.95 0) (effects (font (size 1.27 1.27)) (hide yes)))
  (property "Description" "Unpolarized capacitor, small symbol" (at 68.58 107.95 0) (effects (font (size 1.27 1.27)) (hide yes)))
  (pin "1")
  (pin "2"))
 (symbol
  (lib_id "power:GND")
  (at 205.74 96.52 0)
  (unit 1)
  (exclude_from_sim no)
  (in_bom yes)
  (on_board yes)
  (dnp no)
  (fields_autoplaced yes)
  (property "Reference" "#PWR089" (at 205.74 102.87 0) (effects (font (size 1.27 1.27)) (hide yes)))
  (property "Value" "GND" (at 205.74 101.6 0) (effects (font (size 1.27 1.27))))
  (property "Footprint" "" (at 205.74 96.52 0) (effects (font (size 1.27 1.27)) (hide yes)))
  (property "Datasheet" "" (at 205.74 96.52 0) (effects (font (size 1.27 1.27)) (hide yes)))
  (property "Description" "Power symbol creates a global label with name \"GND\" , ground" (at 205.74 96.52 0) (effects (font (size 1.27 1.27)) (hide yes)))
  (pin "1"))
 (symbol
  (lib_id "Device:R_US")
  (at 116.84 137.16 90)
  (unit 1)
  (exclude_from_sim no)
  (in_bom yes)
  (on_board yes)
  (dnp no)
  (fields_autoplaced yes)
  (property "Reference" "R38" (at 116.84 130.81 90) (effects (font (size 1.27 1.27))))
  (property "Value" "100K" (at 116.84 133.35 90) (effects (font (size 1.27 1.27))))
  (property "Footprint" "Resistor_SMD:R_0805_2012Metric" (at 117.094 136.144 90) (effects (font (size 1.27 1.27)) (hide yes)))
  (property "Datasheet" "~" (at 116.84 137.16 0) (effects (font (size 1.27 1.27)) (hide yes)))
  (property "Description" "Resistor, US symbol" (at 116.84 137.16 0) (effects (font (size 1.27 1.27)) (hide yes)))
  (pin "1")
  (pin "2"))
 (symbol
  (lib_id "power:+3V3")
  (at 52.07 101.6 0)
  (unit 1)
  (exclude_from_sim no)
  (in_bom yes)
  (on_board yes)
  (dnp no)
  (fields_autoplaced yes)
  (property "Reference" "#PWR086" (at 52.07 105.41 0) (effects (font (size 1.27 1.27)) (hide yes)))
  (property "Value" "+3V3" (at 52.07 96.52 0) (effects (font (size 1.27 1.27))))
  (property "Footprint" "" (at 52.07 101.6 0) (effects (font (size 1.27 1.27)) (hide yes)))
  (property "Datasheet" "" (at 52.07 101.6 0) (effects (font (size 1.27 1.27)) (hide yes)))
  (property "Description" "Power symbol creates a global label with name \"+3V3\"" (at 52.07 101.6 0) (effects (font (size 1.27 1.27)) (hide yes)))
  (pin "1"))
 (symbol
  (lib_id "power:GND")
  (at 209.55 118.11 0)
  (unit 1)
  (exclude_from_sim no)
  (in_bom yes)
  (on_board yes)
  (dnp no)
  (property "Reference" "#PWR090" (at 209.55 124.46 0) (effects (font (size 1.27 1.27)) (hide yes)))
  (property "Value" "GND" (at 213.36 120.65 0) (effects (font (size 1.27 1.27))))
  (property "Footprint" "" (at 209.55 118.11 0) (effects (font (size 1.27 1.27)) (hide yes)))
  (property "Datasheet" "" (at 209.55 118.11 0) (effects (font (size 1.27 1.27)) (hide yes)))
  (property "Description" "Power symbol creates a global label with name \"GND\" , ground" (at 209.55 118.11 0) (effects (font (size 1.27 1.27)) (hide yes)))
  (pin "1"))
 (symbol
  (lib_id "Connector:TestPoint_Small")
  (at 86.36 116.84 0)
  (unit 1)
  (exclude_from_sim no)
  (in_bom yes)
  (on_board yes)
  (dnp no)
  (property "Reference" "TP4" (at 81.28 116.84 0) (effects (font (size 1.27 1.27)) (justify left)))
  (property "Value" "WILC_WIFI_RXD" (at 87.63 118.11 0) (effects (font (size 1.27 1.27)) (justify left)))
  (property "Footprint" "TestPoint:TestPoint_Pad_D1.0mm" (at 91.44 116.84 0) (effects (font (size 1.27 1.27)) (hide yes)))
  (property "Datasheet" "~" (at 91.44 116.84 0) (effects (font (size 1.27 1.27)) (hide yes)))
  (property "Description" "test point" (at 86.36 116.84 0) (effects (font (size 1.27 1.27)) (hide yes)))
  (pin "1"))
 (symbol
  (lib_id "power:GND")
  (at 63.5 114.3 0)
  (unit 1)
  (exclude_from_sim no)
  (in_bom yes)
  (on_board yes)
  (dnp no)
  (property "Reference" "#PWR087" (at 63.5 120.65 0) (effects (font (size 1.27 1.27)) (hide yes)))
  (property "Value" "GND" (at 67.31 116.84 0) (effects (font (size 1.27 1.27))))
  (property "Footprint" "" (at 63.5 114.3 0) (effects (font (size 1.27 1.27)) (hide yes)))
  (property "Datasheet" "" (at 63.5 114.3 0) (effects (font (size 1.27 1.27)) (hide yes)))
  (property "Description" "Power symbol creates a global label with name \"GND\" , ground" (at 63.5 114.3 0) (effects (font (size 1.27 1.27)) (hide yes)))
  (pin "1"))
 (symbol
  (lib_id "Device:C_Small")
  (at 55.88 107.95 180)
  (unit 1)
  (exclude_from_sim no)
  (in_bom yes)
  (on_board yes)
  (dnp no)
  (property "Reference" "C71" (at 57.15 105.41 0) (effects (font (size 1.27 1.27)) (justify right)))
  (property "Value" "100nF" (at 55.88 110.49 0) (effects (font (size 1.27 1.27)) (justify right)))
  (property "Footprint" "Capacitor_SMD:C_0805_2012Metric" (at 55.88 107.95 0) (effects (font (size 1.27 1.27)) (hide yes)))
  (property "Datasheet" "~" (at 55.88 107.95 0) (effects (font (size 1.27 1.27)) (hide yes)))
  (property "Description" "Unpolarized capacitor, small symbol" (at 55.88 107.95 0) (effects (font (size 1.27 1.27)) (hide yes)))
  (pin "1")
  (pin "2"))
 (symbol
  (lib_id "Device:LED")
  (at 67.31 161.29 180)
  (unit 1)
  (exclude_from_sim no)
  (in_bom yes)
  (on_board yes)
  (dnp no)
  (property "Reference" "D5" (at 68.8975 167.64 0) (effects (font (size 1.27 1.27)) (hide yes)))
  (property "Value" "WILC_LED_RED" (at 68.8975 165.1 0) (effects (font (size 1.27 1.27))))
  (property "Footprint" "LED_SMD:LED_0805_2012Metric" (at 67.31 161.29 0) (effects (font (size 1.27 1.27)) (hide yes)))
  (property "Datasheet" "~" (at 67.31 161.29 0) (effects (font (size 1.27 1.27)) (hide yes)))
  (property "Description" "Light emitting diode" (at 67.31 161.29 0) (effects (font (size 1.27 1.27)) (hide yes)))
  (property "Color" "RED" (at 67.31 157.48 0) (effects (font (size 1.27 1.27))))
  (pin "1")
  (pin "2"))
 (symbol
  (lib_id "Device:LED")
  (at 67.31 151.13 180)
  (unit 1)
  (exclude_from_sim no)
  (in_bom yes)
  (on_board yes)
  (dnp no)
  (property "Reference" "D4" (at 68.8975 157.48 0) (effects (font (size 1.27 1.27)) (hide yes)))
  (property "Value" "WILC_LED_GREEN" (at 68.58 147.32 0) (effects (font (size 1.27 1.27))))
  (property "Footprint" "LED_SMD:LED_0805_2012Metric" (at 67.31 151.13 0) (effects (font (size 1.27 1.27)) (hide yes)))
  (property "Datasheet" "~" (at 67.31 151.13 0) (effects (font (size 1.27 1.27)) (hide yes)))
  (property "Description" "Light emitting diode" (at 67.31 151.13 0) (effects (font (size 1.27 1.27)) (hide yes)))
  (property "Color" "GREEN" (at 68.58 144.78 0) (effects (font (size 1.27 1.27))))
  (pin "1")
  (pin "2"))
 (symbol
  (lib_id "power:+3V3")
  (at 40.64 144.78 0)
  (unit 1)
  (exclude_from_sim no)
  (in_bom yes)
  (on_board yes)
  (dnp no)
  (fields_autoplaced yes)
  (property "Reference" "#PWR091" (at 40.64 148.59 0) (effects (font (size 1.27 1.27)) (hide yes)))
  (property "Value" "+3V3" (at 40.64 139.7 0) (effects (font (size 1.27 1.27))))
  (property "Footprint" "" (at 40.64 144.78 0) (effects (font (size 1.27 1.27)) (hide yes)))
  (property "Datasheet" "" (at 40.64 144.78 0) (effects (font (size 1.27 1.27)) (hide yes)))
  (property "Description" "Power symbol creates a global label with name \"+3V3\"" (at 40.64 144.78 0) (effects (font (size 1.27 1.27)) (hide yes)))
  (pin "1"))
 (symbol
  (lib_id "power:+3V3")
  (at 213.36 130.81 0)
  (unit 1)
  (exclude_from_sim no)
  (in_bom yes)
  (on_board yes)
  (dnp no)
  (fields_autoplaced yes)
  (property "Reference" "#PWR093" (at 213.36 134.62 0) (effects (font (size 1.27 1.27)) (hide yes)))
  (property "Value" "+3V3" (at 213.36 125.73 0) (effects (font (size 1.27 1.27))))
  (property "Footprint" "" (at 213.36 130.81 0) (effects (font (size 1.27 1.27)) (hide yes)))
  (property "Datasheet" "" (at 213.36 130.81 0) (effects (font (size 1.27 1.27)) (hide yes)))
  (property "Description" "Power symbol creates a global label with name \"+3V3\"" (at 213.36 130.81 0) (effects (font (size 1.27 1.27)) (hide yes)))
  (pin "1"))
 (symbol
  (lib_id "Device:R_US")
  (at 54.61 151.13 90)
  (unit 1)
  (exclude_from_sim no)
  (in_bom yes)
  (on_board yes)
  (dnp no)
  (fields_autoplaced yes)
  (property "Reference" "R39" (at 54.61 144.78 90) (effects (font (size 1.27 1.27))))
  (property "Value" "1K" (at 54.61 147.32 90) (effects (font (size 1.27 1.27))))
  (property "Footprint" "Resistor_SMD:R_0805_2012Metric" (at 54.864 150.114 90) (effects (font (size 1.27 1.27)) (hide yes)))
  (property "Datasheet" "~" (at 54.61 151.13 0) (effects (font (size 1.27 1.27)) (hide yes)))
  (property "Description" "Resistor, US symbol" (at 54.61 151.13 0) (effects (font (size 1.27 1.27)) (hide yes)))
  (pin "1")
  (pin "2"))
 (symbol
  (lib_id "Device:C_Small")
  (at 260.35 134.62 180)
  (unit 1)
  (exclude_from_sim no)
  (in_bom yes)
  (on_board yes)
  (dnp no)
  (property "Reference" "C75" (at 261.62 132.08 0) (effects (font (size 1.27 1.27)) (justify right)))
  (property "Value" "100nF" (at 260.35 137.16 0) (effects (font (size 1.27 1.27)) (justify right)))
  (property "Footprint" "Capacitor_SMD:C_0805_2012Metric" (at 260.35 134.62 0) (effects (font (size 1.27 1.27)) (hide yes)))
  (property "Datasheet" "~" (at 260.35 134.62 0) (effects (font (size 1.27 1.27)) (hide yes)))
  (property "Description" "Unpolarized capacitor, small symbol" (at 260.35 134.62 0) (effects (font (size 1.27 1.27)) (hide yes)))
  (pin "1")
  (pin "2"))
 (symbol
  (lib_id "power:GND")
  (at 200.66 81.28 0)
  (unit 1)
  (exclude_from_sim no)
  (in_bom yes)
  (on_board yes)
  (dnp no)
  (property "Reference" "#PWR088" (at 200.66 87.63 0) (effects (font (size 1.27 1.27)) (hide yes)))
  (property "Value" "GND" (at 204.47 83.82 0) (effects (font (size 1.27 1.27))))
  (property "Footprint" "" (at 200.66 81.28 0) (effects (font (size 1.27 1.27)) (hide yes)))
  (property "Datasheet" "" (at 200.66 81.28 0) (effects (font (size 1.27 1.27)) (hide yes)))
  (property "Description" "Power symbol creates a global label with name \"GND\" , ground" (at 200.66 81.28 0) (effects (font (size 1.27 1.27)) (hide yes)))
  (pin "1"))
 (symbol
  (lib_id "Connector:TestPoint_Small")
  (at 86.36 114.3 0)
  (unit 1)
  (exclude_from_sim no)
  (in_bom yes)
  (on_board yes)
  (dnp no)
  (property "Reference" "TP3" (at 81.28 114.3 0) (effects (font (size 1.27 1.27)) (justify left)))
  (property "Value" "WILC_WIFI_TXD" (at 87.63 115.57 0) (effects (font (size 1.27 1.27)) (justify left)))
  (property "Footprint" "TestPoint:TestPoint_Pad_D1.0mm" (at 91.44 114.3 0) (effects (font (size 1.27 1.27)) (hide yes)))
  (property "Datasheet" "~" (at 91.44 114.3 0) (effects (font (size 1.27 1.27)) (hide yes)))
  (property "Description" "test point" (at 86.36 114.3 0) (effects (font (size 1.27 1.27)) (hide yes)))
  (pin "1"))
 (symbol
  (lib_id "GhazanCustom:ATWILC3000-MR110CA")
  (at 102.87 76.2 0)
  (unit 1)
  (exclude_from_sim no)
  (in_bom yes)
  (on_board yes)
  (dnp no)
  (fields_autoplaced yes)
  (property "Reference" "U9" (at 148.59 66.04 0) (effects (font (size 1.524 1.524))))
  (property "Value" "ATWILC3000-MR110CA" (at 148.59 68.58 0) (effects (font (size 1.524 1.524))))
  (property "Footprint" "GhazanCustom:ATWILC3000-MR110CA_MCH" (at 102.87 76.2 0) (effects (font (size 1.27 1.27)
    (italic yes)) (hide yes)))
  (property "Datasheet" "ATWILC3000-MR110CA" (at 102.87 76.2 0) (effects (font (size 1.27 1.27)
    (italic yes)) (hide yes)))
  (property "Description" "" (at 102.87 76.2 0) (effects (font (size 1.27 1.27)) (hide yes)))
  (pin "28")
  (pin "12")
  (pin "13")
  (pin "10")
  (pin "21")
  (pin "1")
  (pin "14")
  (pin "19")
  (pin "20")
  (pin "7")
  (pin "8")
  (pin "22")
  (pin "25")
  (pin "2")
  (pin "3")
  (pin "9")
  (pin "15")
  (pin "24")
  (pin "16")
  (pin "27")
  (pin "35")
  (pin "36")
  (pin "37")
  (pin "4")
  (pin "29")
  (pin "30")
  (pin "5")
  (pin "6")
  (pin "23")
  (pin "18")
  (pin "17")
  (pin "11")
  (pin "26")
  (pin "33")
  (pin "34")
  (pin "31")
  (pin "32"))
 (symbol
  (lib_id "Device:C_Small")
  (at 62.23 107.95 180)
  (unit 1)
  (exclude_from_sim no)
  (in_bom yes)
  (on_board yes)
  (dnp no)
  (property "Reference" "C72" (at 63.5 105.41 0) (effects (font (size 1.27 1.27)) (justify right)))
  (property "Value" "100nF" (at 62.23 110.49 0) (effects (font (size 1.27 1.27)) (justify right)))
  (property "Footprint" "Capacitor_SMD:C_0805_2012Metric" (at 62.23 107.95 0) (effects (font (size 1.27 1.27)) (hide yes)))
  (property "Datasheet" "~" (at 62.23 107.95 0) (effects (font (size 1.27 1.27)) (hide yes)))
  (property "Description" "Unpolarized capacitor, small symbol" (at 62.23 107.95 0) (effects (font (size 1.27 1.27)) (hide yes)))
  (pin "1")
  (pin "2"))
 (symbol
  (lib_id "power:GND")
  (at 87.63 82.55 0)
  (unit 1)
  (exclude_from_sim no)
  (in_bom yes)
  (on_board yes)
  (dnp no)
  (fields_autoplaced yes)
  (property "Reference" "#PWR085" (at 87.63 88.9 0) (effects (font (size 1.27 1.27)) (hide yes)))
  (property "Value" "GND" (at 87.63 87.63 0) (effects (font (size 1.27 1.27))))
  (property "Footprint" "" (at 87.63 82.55 0) (effects (font (size 1.27 1.27)) (hide yes)))
  (property "Datasheet" "" (at 87.63 82.55 0) (effects (font (size 1.27 1.27)) (hide yes)))
  (property "Description" "Power symbol creates a global label with name \"GND\" , ground" (at 87.63 82.55 0) (effects (font (size 1.27 1.27)) (hide yes)))
  (pin "1"))
 (symbol
  (lib_id "Device:R_US")
  (at 54.61 161.29 90)
  (unit 1)
  (exclude_from_sim no)
  (in_bom yes)
  (on_board yes)
  (dnp no)
  (fields_autoplaced yes)
  (property "Reference" "R40" (at 54.61 154.94 90) (effects (font (size 1.27 1.27))))
  (property "Value" "1K" (at 54.61 157.48 90) (effects (font (size 1.27 1.27))))
  (property "Footprint" "Resistor_SMD:R_0805_2012Metric" (at 54.864 160.274 90) (effects (font (size 1.27 1.27)) (hide yes)))
  (property "Datasheet" "~" (at 54.61 161.29 0) (effects (font (size 1.27 1.27)) (hide yes)))
  (property "Description" "Resistor, US symbol" (at 54.61 161.29 0) (effects (font (size 1.27 1.27)) (hide yes)))
  (pin "1")
  (pin "2")))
